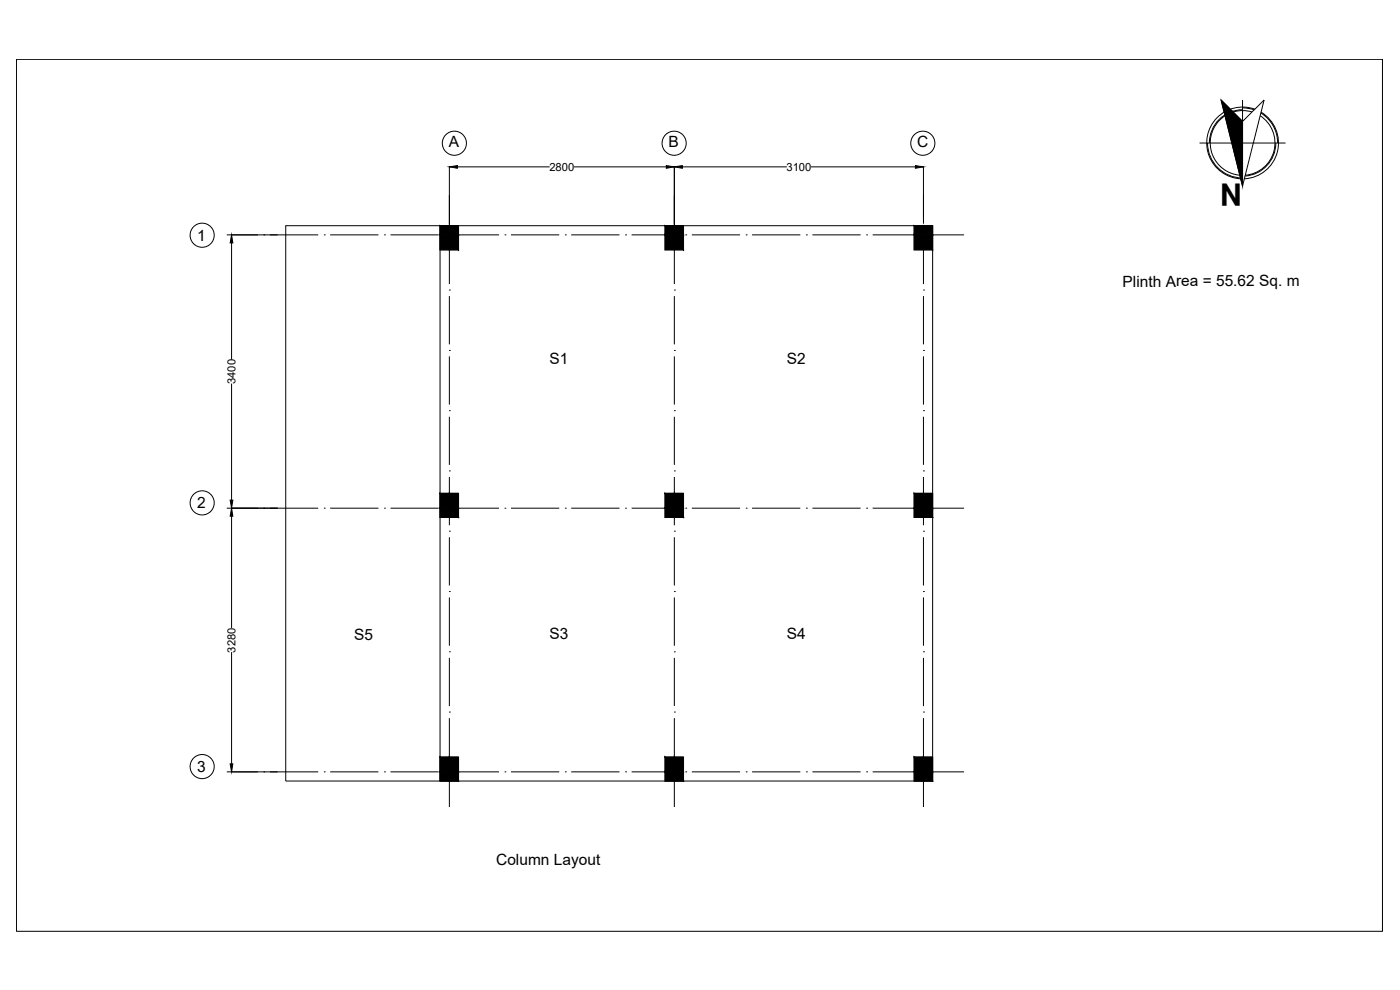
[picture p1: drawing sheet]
<svg xmlns="http://www.w3.org/2000/svg" width="420mm" height="297mm" viewBox="0 0 420 297" stroke-linecap="round" stroke-linejoin="round" font-family="sans-serif">
<!-- layer: 0 -->
<g fill="none" stroke="#000" stroke-width=".3">
<path d="M4.9 17.8h410v261.6h-410zM366.5 30l6.4 6.4 6.5-6.4-6.5 25.8zM372.9 30v25.8M372.9 32.9a10 10 0 0 0-9.9 10M372.9 32.4l3.5 .6M375.7 33.6a9.7 9.7 0 0 0-12.3 7.5 9.7 9.7 0 0 0 8.7 11.5M376.6 32.8a10.8 10.8 0 0 0-14.2 8 10.8 10.8 0 0 0 10 12.9M378.2 34.7a9.7 9.7 0 0 1 4.1 10.6 9.7 9.7 0 0 1-8.6 7.3M378.4 33.9a10.5 10.5 0 0 1 5 9M378.5 33.7a10.8 10.8 0 0 1 4.9 11.8 10.8 10.8 0 0 1-9.9 8.2M134.9 50v18.1M137.3 50.1h27.7"/>
<path d="M172.2 50.1h27.8M202.4 50v18.1M204.8 50.1h31.4M243.4 50.1h31.3M277.1 50v17.1M360 42.9h25.8M362.4 42.9a10.5 10.5 0 0 0 10.5 10.5M382.9 42.9a10 10 0 0 1-9.2 9.9M68.1 70.5h27.4M69.5 72.9v35M79.2 70.5h.1M85.8 67.7h194.1v166.6h-194.1z"/>
<path d="M97.3 70.5h.1M99.1 70.5h14.5M115.4 70.5h.1M117.2 70.5h14.4M132.1 67.7h5.5v7.3h-5.5zM132.1 67.7v166.6M133.5 70.5h.1M134.9 68.9h.1M134.9 70.8v14.4M135.3 70.5h14.5M151.5 70.5h.1M153.4 70.5h14.4"/>
<path d="M169.7 70.5h.1M171.4 70.5h14.5M187.7 70.5h.1M189.6 70.5h14.4M199.6 67.7h5.5v7.3h-5.5zM202.4 68.9h.1M202.4 70.8v14.4M205.8 70.5h.1M207.6 70.5h14.5M223.9 70.5h.1M225.7 70.5h14.5M242 70.5h.1"/>
<path d="M243.8 70.5h14.5M260.1 70.5h.1M261.9 70.5h14.5M274.3 67.7h5.6v7.3h-5.6zM277.1 68.9h.1M277.1 70.8v14.4M278.2 70.5h.1M280 70.5h9.3M134.9 87h.1M134.9 88.8v14.5M202.4 87h.1M202.4 88.8v14.5"/>
<path d="M277.1 87h.1M277.1 88.8v14.5M69.5 115.1v35M134.9 105.1h.1M134.9 106.9v14.5M202.4 105.1h.1M202.4 106.9v14.5M277.1 105.1h.1M277.1 106.9v14.5M134.9 123.2h.1M134.9 125v14.5M202.4 123.2h.1"/>
<path d="M202.4 125v14.5M277.1 123.2h.1M277.1 125v14.5M68.1 152.5h27.4M69.5 154.9v33.5M79.2 152.5h.1M97.3 152.5h.1M99.1 152.5h14.5M115.4 152.5h.1M117.2 152.5h14.4M132.1 148h5.5v7.3h-5.5zM133.5 152.5h.1"/>
<path d="M134.9 159.4h.1M134.9 141.3h.1M134.9 143.1v14.5M135.3 152.5h14.5M151.5 152.5h.1M153.4 152.5h14.4M169.7 152.5h.1M171.4 152.5h14.5M187.7 152.5h.1M189.6 152.5h14.4M199.6 148h5.5v7.3h-5.5zM202.4 159.4h.1"/>
<path d="M202.4 141.3h.1M202.4 151.6h.1M202.4 143.1v14.5M205.8 152.5h.1M207.6 152.5h14.5M223.9 152.5h.1M225.7 152.5h14.5M242 152.5h.1M243.8 152.5h14.5M260.1 152.5h.1M261.9 152.5h14.5M274.3 148h5.6v7.3h-5.6z"/>
<path d="M277.1 159.4h.1M277.1 141.3h.1M277.1 143.1v14.5M278.2 152.5h.1M280 152.5h9.3M134.9 177.5h.1M134.9 161.2v14.5M134.9 179.3v14.4M202.4 177.5h.1M202.4 161.2v14.5M202.4 179.3v14.4M277.1 177.5h.1"/>
<path d="M277.1 161.2v14.5M277.1 179.3v14.4M69.5 195.7v33.5M134.9 195.6h.1M134.9 197.4v14.5M202.4 195.6h.1M202.4 197.4v14.4M277.1 195.6h.1M277.1 197.4v14.5M134.9 213.6h.1M134.9 215.5v14.4M202.4 213.6h.1"/>
<path d="M202.4 215.5v14.4M277.1 213.6h.1M277.1 215.5v14.4M68.1 231.6h27.4M79.2 231.6h.1M97.3 231.6h.1M99.1 231.6h14.5M115.4 231.6h.1M117.2 231.6h14.4M132.1 227.1h5.5v7.2h-5.5zM133.5 231.6h.1M134.9 231.8h.1"/>
<path d="M134.9 233.5v8.6M135.3 231.6h14.5M151.5 231.6h.1M153.4 231.6h14.4M169.7 231.6h.1M171.4 231.6h14.5M187.7 231.6h.1M189.6 231.6h14.4M199.6 227.1h5.5v7.2h-5.5zM202.4 231.7h.1M202.4 233.5v8.6M205.8 231.6h.1"/>
<path d="M207.6 231.6h14.5M223.9 231.6h.1M225.7 231.6h14.5M242 231.6h.1M243.8 231.6h14.5M260.1 231.6h.1M261.9 231.6h14.5M274.3 227.1h5.6v7.2h-5.6zM277.1 231.8h.1M277.1 233.5v8.6M278.2 231.6h.1M280 231.6h9.3"/>
<circle cx="136.4" cy="43" r="3.6"/>
<circle cx="202.3" cy="43" r="3.6"/>
<circle cx="277" cy="43" r="3.6"/>
<circle cx="60.7" cy="70.6" r="3.6"/>
<circle cx="60.7" cy="150.9" r="3.6"/>
<circle cx="60.7" cy="230" r="3.6"/>
</g>
<g fill="#000" stroke="#000" stroke-width=".3">
<path d="M134.9 50.1l2.4-.4v.8zM200 49.7l2.4 .4-2.4 .4zM202.4 50.1l2.4-.4v.8zM274.7 49.7l2.4 .4-2.4 .4zM366.5 30l6.4 6.4v19.4zM69.5 70.5l.4 2.4h-.8zM69.1 150.1h.8l-.4 2.4zM69.5 152.5l.4 2.4h-.8zM69.1 229.2h.8l-.4 2.4z"/>
<path d="M132.1 67.7l2.8 2.8v-2.8zM132.1 67.7l2.8 2.8h-2.8z"/>
<path d="M132.1 70.5l2.8 4.5v-4.5zM132.1 70.5l2.8 4.5h-2.8z"/>
<path d="M134.9 67.7l2.7 2.8v-2.8zM134.9 67.7l2.7 2.8h-2.7z"/>
<path d="M134.9 70.5l2.7 4.5v-4.5zM134.9 70.5l2.7 4.5h-2.7z"/>
<path d="M199.6 67.7l2.8 2.8v-2.8zM199.6 67.7l2.8 2.8h-2.8z"/>
<path d="M199.6 70.5l2.8 4.5v-4.5zM199.6 70.5l2.8 4.5h-2.8z"/>
<path d="M202.4 67.7l2.7 2.8v-2.8zM202.4 67.7l2.7 2.8h-2.7z"/>
<path d="M202.4 70.5l2.7 4.5v-4.5zM202.4 70.5l2.7 4.5h-2.7z"/>
<path d="M274.3 67.7l2.8 2.8v-2.8zM274.3 67.7l2.8 2.8h-2.8z"/>
<path d="M274.3 70.5l2.8 4.5v-4.5zM274.3 70.5l2.8 4.5h-2.8z"/>
<path d="M277.1 67.7l2.8 2.8v-2.8zM277.1 67.7l2.8 2.8h-2.8z"/>
<path d="M277.1 70.5l2.8 4.5v-4.5zM277.1 70.5l2.8 4.5h-2.8z"/>
<path d="M132.1 148l2.8 4.5v-4.5zM132.1 148l2.8 4.5h-2.8z"/>
<path d="M132.1 152.5l2.8 2.8v-2.8zM132.1 152.5l2.8 2.8h-2.8z"/>
<path d="M134.9 148l2.7 4.5v-4.5zM134.9 148l2.7 4.5h-2.7z"/>
<path d="M134.9 152.5l2.7 2.8v-2.8zM134.9 152.5l2.7 2.8h-2.7z"/>
<path d="M199.6 148l2.8 4.5v-4.5zM199.6 148l2.8 4.5h-2.8z"/>
<path d="M199.6 152.5l2.8 2.8v-2.8zM199.6 152.5l2.8 2.8h-2.8z"/>
<path d="M202.4 148l2.7 4.5v-4.5zM202.4 148l2.7 4.5h-2.7z"/>
<path d="M202.4 152.5l2.7 2.8v-2.8zM202.4 152.5l2.7 2.8h-2.7z"/>
<path d="M274.3 148l2.8 4.5v-4.5zM274.3 148l2.8 4.5h-2.8z"/>
<path d="M274.3 152.5l2.8 2.8v-2.8zM274.3 152.5l2.8 2.8h-2.8z"/>
<path d="M277.1 148l2.8 4.5v-4.5zM277.1 148l2.8 4.5h-2.8z"/>
<path d="M277.1 152.5l2.8 2.8v-2.8zM277.1 152.5l2.8 2.8h-2.8z"/>
<path d="M132.1 227.1l2.8 4.5v-4.5zM132.1 227.1l2.8 4.5h-2.8z"/>
<path d="M132.1 231.6l2.8 2.7v-2.7zM132.1 231.6l2.8 2.7h-2.8z"/>
<path d="M134.9 227.1l2.7 4.5v-4.5zM134.9 227.1l2.7 4.5h-2.7z"/>
<path d="M134.9 231.6l2.7 2.7v-2.7zM134.9 231.6l2.7 2.7h-2.7z"/>
<path d="M199.6 227.1l2.8 4.5v-4.5zM199.6 227.1l2.8 4.5h-2.8z"/>
<path d="M199.6 231.6l2.8 2.7v-2.7zM199.6 231.6l2.8 2.7h-2.8z"/>
<path d="M202.4 227.1l2.7 4.5v-4.5zM202.4 227.1l2.7 4.5h-2.7z"/>
<path d="M202.4 231.6l2.7 2.7v-2.7zM202.4 231.6l2.7 2.7h-2.7z"/>
<path d="M274.3 227.1l2.8 4.5v-4.5zM274.3 227.1l2.8 4.5h-2.8z"/>
<path d="M274.3 231.6l2.8 2.7v-2.7zM274.3 231.6l2.8 2.7h-2.8z"/>
<path d="M277.1 227.1l2.8 4.5v-4.5zM277.1 227.1l2.8 4.5h-2.8z"/>
<path d="M277.1 231.6l2.8 2.7v-2.7zM277.1 231.6l2.8 2.7h-2.8z"/>
</g>
<text font-size="8.9" x="372.7" y="55.1" transform="rotate(-180 372.7 55.1)">N</text>
<g font-size="4.7">
<text x="134.7" y="44.1">A</text>
<text x="200.6" y="44.1">B</text>
<text x="275.2" y="44.1">C</text>
<text x="59.2" y="72.2">1</text>
<text x="336.9" y="86">Plinth Area = 55.62 Sq. m</text>
<text x="164.9" y="109.2">S1</text>
<text x="236.1" y="109.2">S2</text>
<text x="59.2" y="152.6">2</text>
<text x="164.9" y="191.8">S3</text>
<text x="236.1" y="191.8">S4</text>
<text x="106.3" y="192.1">S5</text>
<text x="59.2" y="231.7">3</text>
<text x="148.9" y="259.7">Column Layout</text>
</g>
<g font-size="3.4">
<text x="164.9" y="51.3">2800</text>
<text x="236" y="51.3">3100</text>
<text x="70.7" y="115.2" transform="rotate(-90 70.7 115.2)">3400</text>
<text x="70.7" y="195.8" transform="rotate(-90 70.7 195.8)">3280</text>
</g>
</svg>
